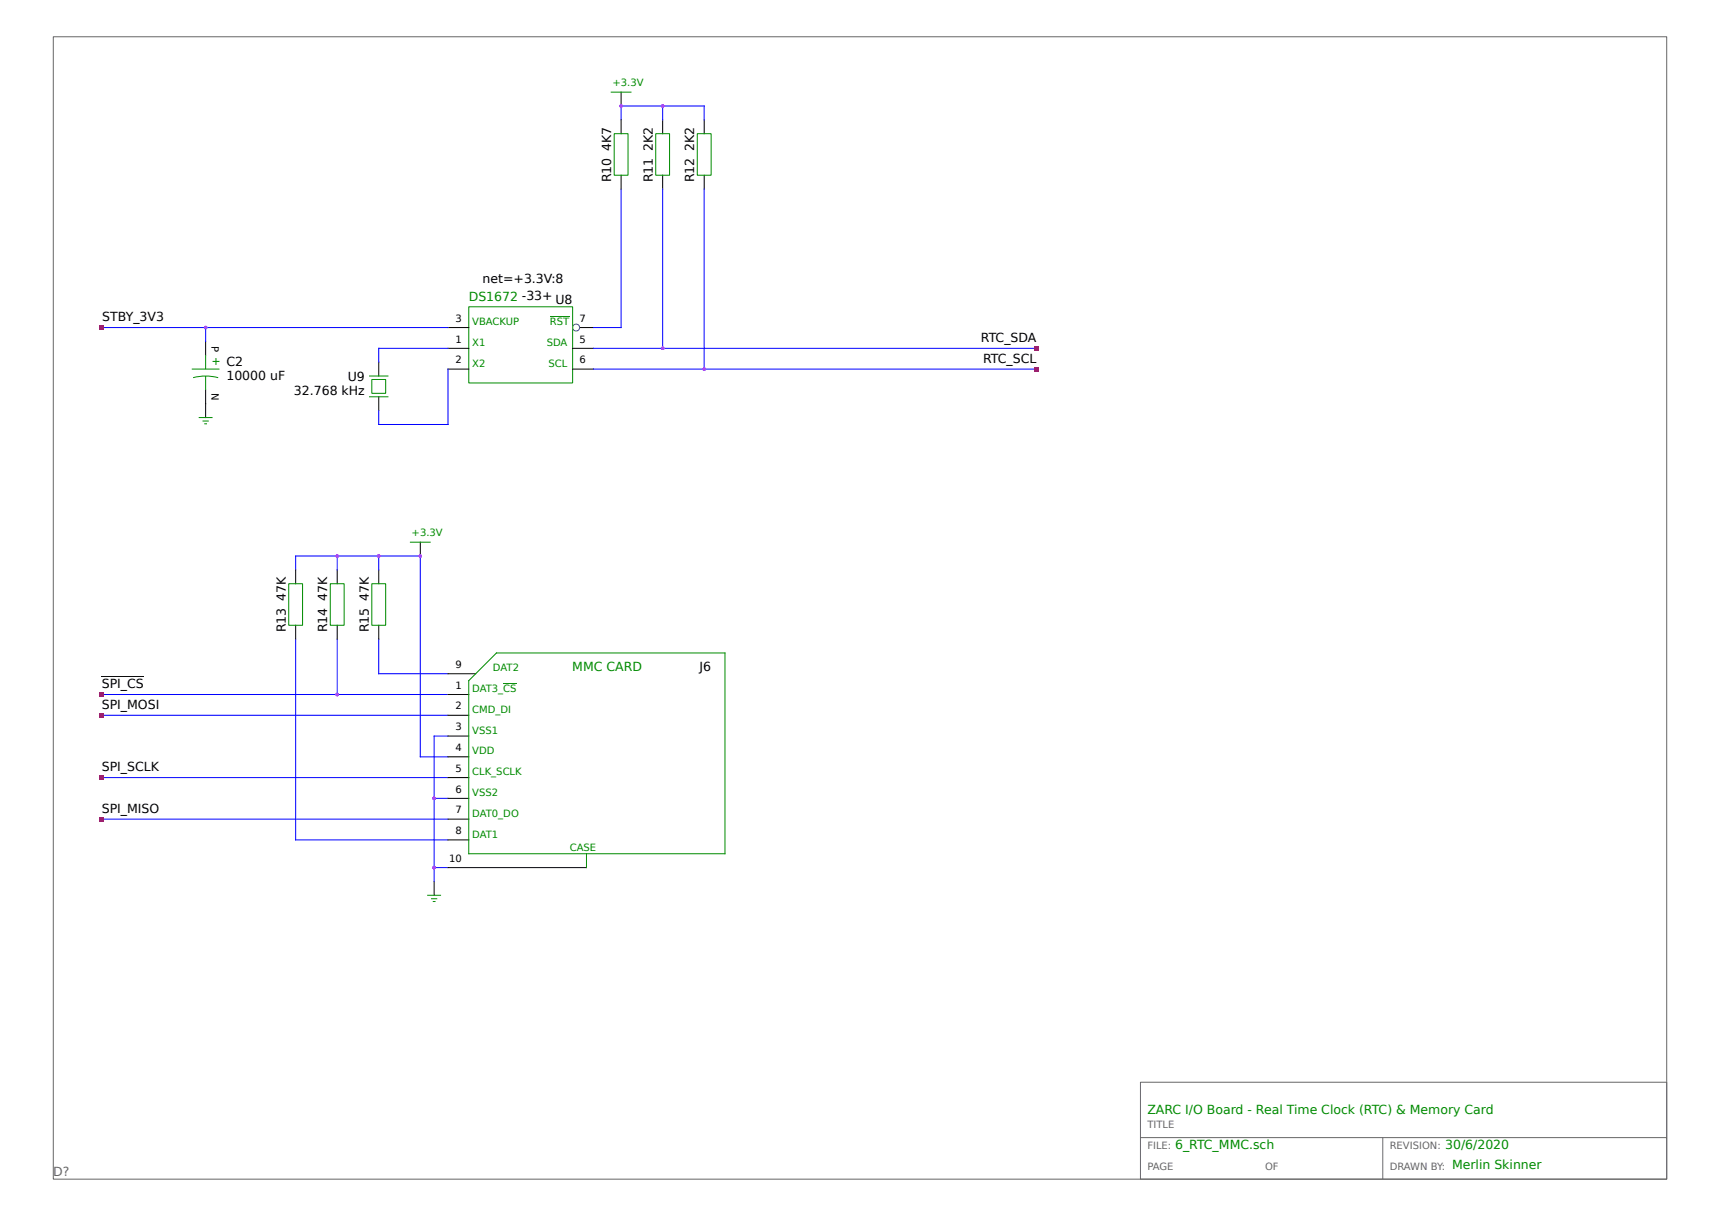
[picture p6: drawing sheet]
<svg xmlns="http://www.w3.org/2000/svg" width="297mm" height="210mm" viewBox="0 0 297 210" stroke-linecap="round" stroke-linejoin="round" font-family="sans-serif">
<path d="M9.2 6.3h278.6v197.3h-278.6zM196.9 186.9h90.9v16.7h-90.9zM196.9 196.5h90.9M238.8 196.5v7.1" fill="none" stroke="#666" stroke-width=".17"/>
<g fill="none" stroke="#008b00" stroke-width=".17">
<path d="M105.5 15.9h3.5M106.1 23.1h2.3v7.2h-2.3zM113.2 23.1h2.4v7.2h-2.4zM120.4 23.1h2.4v7.2h-2.4zM80.9 53h18v13.1h-18zM94.9 54.6h3.4M33.1 63.7h4.8M33.3 65.2l1.3-.2 1.2-.1 1.9 .3M34.3 72.1h2.4M35 72.7h1M35.3 73.2h.4M35.5 61.4v2.3"/>
<path d="M35.5 64.9v2.4M36.7 62.4h1.2M37.3 61.8v1.2M63.7 68.5h3.4M63.7 64.9h3.4M64.2 65.5h2.4v2.4h-2.4zM70.8 93.6h3.6M49.9 100.8h2.3v7.2h-2.3zM57 100.8h2.4v7.2h-2.4zM64.2 100.8h2.4v7.2h-2.4zM80.9 117.5l4.8-4.7h39.5v34.6h-44.3zM86.9 118h2.3"/>
<path d="M73.8 154.6h2.4M74.4 155.2h1.1M74.7 155.7h.5M101.3 147.4v2.4"/>
</g>
<g fill="none" stroke="#000" stroke-width=".17">
<path d="M107.2 15.9v2.4M107.2 20.7v2.4M107.2 30.3v2.4M114.4 20.7v2.4M114.4 30.3v2.4M121.6 20.7v2.4M121.6 30.3v2.4M35.5 59v2.4M77.4 56.6h3.5M100.1 56.6h2.4M35.5 67.3v4.8M65.4 62.5v2.4"/>
<path d="M65.4 68.5v2.4M77.4 60.2h3.5M77.4 63.7h3.5M98.9 60.2h3.6M98.9 63.7h3.6M51.1 98.4v2.4M58.2 98.4v2.4M65.4 98.4v2.4M72.6 93.6v2.4M17.6 116.9h7.3M51.1 108v2.4M58.2 108v2.4"/>
<path d="M65.4 108v2.4M77.4 119.9h3.5M77.4 116.4h4.7M77.4 123.5h3.5M77.4 127.1h3.5M77.4 130.7h3.5M77.4 134.3h3.5M77.4 137.9h3.5M75 152.2v2.4M77.4 141.5h3.5M77.4 145h3.5M77.4 149.8h23.9"/>
</g>
<circle cx="99.5" cy="56.6" r=".6" fill="none" stroke="#008b8b" stroke-width=".17"/>
<g fill="none" stroke="#00f" stroke-width=".17">
<path d="M114.4 18.3v2.4M107.2 32.7v23.9h-4.7M107.2 20.7v-2.4h14.4v2.4M114.4 32.7v27.5M121.6 32.7v31M17.6 56.6h59.8M35.5 56.6v2.4M77.4 60.2h-12v2.3M77.4 63.7v9.6h-12v-2.4M102.5 60.2h76.5M102.5 63.7h76.5M51.1 98.4v-2.4h21.5v34.7h4.8"/>
<path d="M58.2 96v2.4M65.4 96v2.4M17.6 119.9h59.8M51.1 110.4v34.6h26.3M58.2 110.4v9.5M65.4 110.4v6h12M17.6 123.5h59.8M17.6 134.3h59.8M75 137.9h2.4M77.4 127.1h-2.4v25.1M17.6 141.5h59.8M75 149.8h2.4"/>
</g>
<path d="M35.3 56.3h.4l.1 .3-.1 .2h-.4l-.1-.2z" fill="#a020f0"/>
<path d="M17.2 56.2h.7v.7h-.7z" fill="#f00"/>
<g fill="#a020f0">
<path d="M35.3 56.3h.4l.1 .3-.1 .2h-.4l-.1-.2z"/>
<path d="M107 18.1h.5v.2v.2h-.5l-.1-.2z"/>
<path d="M114.2 59.9h.4l.1 .3-.1 .2h-.4l-.1-.2z"/>
</g>
<path d="M178.6 59.8h.7v.7h-.7z" fill="#f00"/>
<path d="M121.4 63.5h.4l.1 .2-.1 .3h-.4l-.1-.3z" fill="#a020f0"/>
<path d="M178.6 63.4h.7v.7h-.7z" fill="#f00"/>
<g fill="#a020f0">
<path d="M72.4 95.8h.4l.1 .2-.1 .3h-.4l-.1-.3z"/>
<path d="M74.8 137.7h.4l.1 .2-.1 .2h-.4l-.1-.2z"/>
<path d="M74.8 149.6h.4l.1 .2-.1 .3h-.4l-.1-.3z"/>
<path d="M58 119.7h.4l.1 .2-.1 .3h-.4l-.1-.3z"/>
</g>
<g fill="#f00">
<path d="M17.2 119.6h.7v.7h-.7z"/>
<path d="M17.2 123.2h.7v.7h-.7z"/>
<path d="M17.2 133.9h.7v.7h-.7z"/>
<path d="M17.2 141.1h.7v.7h-.7z"/>
</g>
<g fill="#a020f0">
<path d="M58 119.7h.4l.1 .2-.1 .3h-.4l-.1-.3z"/>
<path d="M114.2 18.1h.4l.1 .2-.1 .2h-.4l-.1-.2z"/>
<path d="M107 18.1h.5v.2v.2h-.5l-.1-.2z"/>
<path d="M114.2 59.9h.4l.1 .3-.1 .2h-.4l-.1-.2z"/>
<path d="M121.4 63.5h.4l.1 .2-.1 .3h-.4l-.1-.3z"/>
<path d="M58 95.8h.4l.1 .2-.1 .3h-.4l-.1-.3z"/>
<path d="M65.2 95.8h.4l.1 .2-.1 .3h-.4l-.1-.3z"/>
<path d="M72.4 95.8h.4l.1 .2-.1 .3h-.4l-.1-.3z"/>
</g>
<g font-size="2.2">
<text x="105.5" y="31.5" transform="rotate(-90 105.5 31.5)">R10 4K7</text>
<text x="112.7" y="31.5" transform="rotate(-90 112.7 31.5)">R11 2K2</text>
<text x="119.9" y="31.5" transform="rotate(-90 119.9 31.5)">R12 2K2</text>
<text x="83.3" y="48.9">net=+3.3V:8</text>
<text x="17.7" y="55.5">STBY_3V3</text>
<text x="169.4" y="59">RTC_SDA</text>
<text x="39.1" y="63.2">C2</text>
<text x="39.1" y="65.6">10000 uF</text>
<text x="60.1" y="65.7">U9</text>
<text x="169.8" y="62.6">RTC_SCL</text>
<text x="50.8" y="68.1">32.768 kHz</text>
<text x="49.3" y="109.2" transform="rotate(-90 49.3 109.2)">R13 47K</text>
<text x="56.5" y="109.2" transform="rotate(-90 56.5 109.2)">R14 47K</text>
<text x="63.7" y="109.2" transform="rotate(-90 63.7 109.2)">R15 47K</text>
<text x="17.6" y="118.8">SPI_CS</text>
<text x="120.8" y="115.8">J6</text>
<text x="17.6" y="122.4">SPI_MOSI</text>
<text x="17.6" y="133.2">SPI_SCLK</text>
<text x="17.6" y="140.4">SPI_MISO</text>
</g>
<g font-size="2.2" fill="#008b00">
<text x="80.9" y="52">DS1672 -33+ U8</text>
<text x="98.8" y="115.8">MMC CARD</text>
<text x="198.1" y="192.4">ZARC I/O Board - Real Time Clock (RTC) &amp; Memory Card</text>
<text x="202.9" y="198.3">6_RTC_MMC.sch</text>
<text x="249.5" y="198.3">30/6/2020</text>
<text x="250.7" y="201.9">Merlin Skinner</text>
</g>
<text font-size="2.2" fill="#666" x="9.2" y="203.1">D?</text>
<g font-size="1.7" fill="#008b00">
<text x="105.8" y="14.9">+3.3V</text>
<text x="81.5" y="59.7">X1</text>
<text x="81.5" y="56.2">VBACKUP</text>
<text x="94.4" y="59.7">SDA</text>
<text x="94.9" y="56.2">RST</text>
<text x="81.5" y="63.3">X2</text>
<text x="94.7" y="63.3">SCL</text>
<text x="71.1" y="92.6">+3.3V</text>
<text x="81.5" y="119.5">DAT3_CS</text>
<text x="85.1" y="115.9">DAT2</text>
<text x="81.5" y="123.1">CMD_DI</text>
<text x="81.5" y="126.7">VSS1</text>
<text x="81.5" y="130.3">VDD</text>
<text x="81.5" y="133.9">CLK_SCLK</text>
<text x="81.5" y="137.5">VSS2</text>
<text x="81.5" y="141.1">DAT0_DO</text>
<text x="81.5" y="144.6">DAT1</text>
<text x="98.4" y="147">CASE</text>
</g>
<g font-size="1.7">
<text x="36.5" y="59.7" transform="rotate(90 36.5 59.7)">P</text>
<text x="78.6" y="59.2">1</text>
<text x="78.6" y="55.6">3</text>
<text x="100.1" y="59.2">5</text>
<text x="100.1" y="55.6">7</text>
<text x="78.6" y="62.7">2</text>
<text x="100.1" y="62.7">6</text>
<text x="36.5" y="67.9" transform="rotate(90 36.5 67.9)">N</text>
<text x="78.6" y="118.9">1</text>
<text x="78.6" y="115.3">9</text>
<text x="78.6" y="122.5">2</text>
<text x="78.6" y="126.1">3</text>
<text x="78.6" y="129.7">4</text>
<text x="78.6" y="133.3">5</text>
<text x="78.6" y="136.9">6</text>
<text x="78.6" y="140.5">7</text>
<text x="77.5" y="148.8">10</text>
<text x="78.6" y="144">8</text>
</g>
<g font-size="1.7" fill="#666">
<text x="198.1" y="194.9">TITLE</text>
<text x="198.1" y="198.4">FILE:</text>
<text x="198.1" y="202">PAGE</text>
<text x="218.4" y="202">OF</text>
<text x="240" y="198.4">REVISION:</text>
<text x="240" y="202">DRAWN BY:</text>
</g>
</svg>
